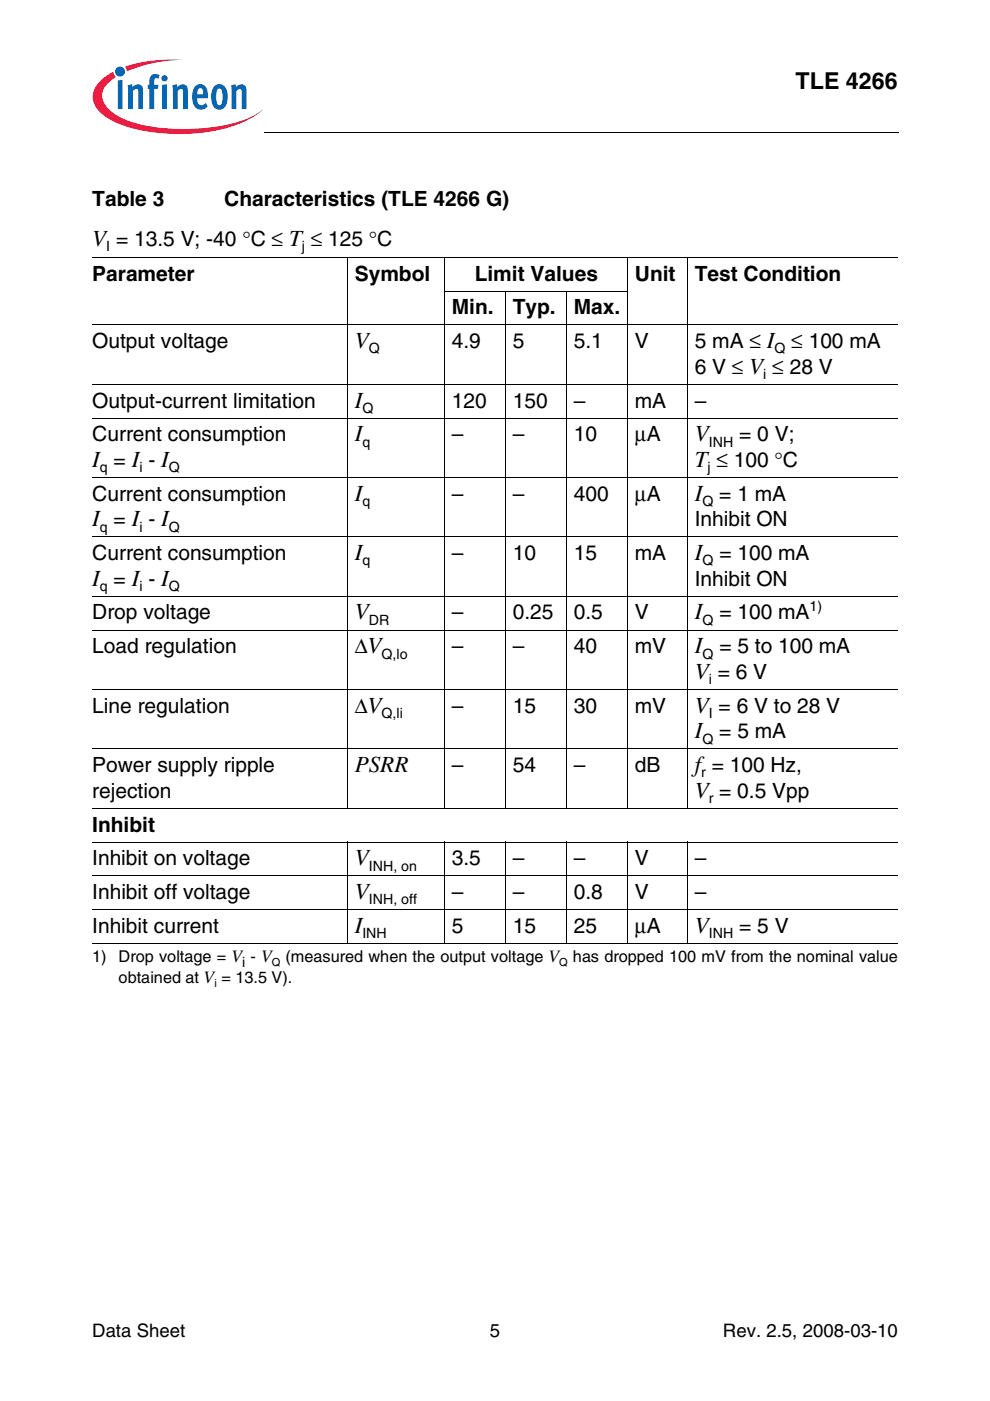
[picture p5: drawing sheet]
<svg xmlns="http://www.w3.org/2000/svg" width="210mm" height="297mm" viewBox="0 0 210 297" stroke-linecap="round" stroke-linejoin="round" font-family="sans-serif">
<circle cx="25.5" cy="15.2" r="1.06" fill="#0166b3"/>
<g fill="#ed1a40">
<path d="M26.5 14.2l.7-.3a31.7 31.7 0 0 1 11.7-1.2 31 31 0 0 0-11.4 2.2l-.6 .2z"/>
<path d="M21 17.4l1.3-1.2 1.7-1 .2 .6 .4 .5a4.8 4.8 0 0 0-2.9 4.1 6.1 6.1 0 0 0 3.7 4.4 31.1 31.1 0 0 0 15.1 2.5 30.9 30.9 0 0 0 13.6-2.9l1.5-1.2a19.2 19.2 0 0 1-10 4.5 41 41 0 0 1-19.9-1.3 9.9 9.9 0 0 1-5.6-4.2 4.2 4.2 0 0 1 .9-4.8z"/>
</g>
<g fill="#0166b3">
<path d="M25 17.1l1-.2v6.2h-1z"/>
<path d="M27 18.1l1-.2 .1 .6a1.19 1.19 0 0 1 1.4-.6 1.19 1.19 0 0 1 .8 1.3v3.9h-1v-4a.4 .4 0 0 0-.6-.2l-.5 .4v3.8h-1z"/>
<path d="M32.1 15.9l.8-.2 .7 .1 .2 .1-.2 .8-.2-.1a.46 .46 0 0 0-.7 .3v1.1h.9l-.2 .9h-.7v4.2h-1v-4.2h-.4v-.9h.4v-.7a1.72 1.72 0 0 1 .4-1.4z"/>
<path d="M36.5 18.1l1-.2 .1 .6a1.19 1.19 0 0 1 1.4-.6 1.19 1.19 0 0 1 .8 1.3v3.9h-1v-4a.4 .4 0 0 0-.6-.2l-.5 .4v3.8h-1z"/>
<path d="M49 18.1l.9-.2 .1 .6a1.19 1.19 0 0 1 1.5-.6 1.19 1.19 0 0 1 .8 1.3v3.9h-1l-.1-4a.4 .4 0 0 0-.6-.2l-.5 .4v3.8h-1z"/>
<path d="M34.2 16.6a.66 .66 0 0 1 1.3 0 .66 .66 0 0 1-1.3 0zM34.4 18l1-.1v5.2h-1z"/>
<path d="M41.5 18.2a1.55 1.55 0 0 1 1.7-.2 1.55 1.55 0 0 1 .8 1.5l.1 1.3h-2.3a1.06 1.06 0 0 0 .3 1.1 1.06 1.06 0 0 0 1.1 .3l.4-.4 .4 .8a1.83 1.83 0 0 1-2.1 .5 1.83 1.83 0 0 1-1.1-1.9v-1.6l.2-.8zM42 18.9l-.2 1.1h1.3l-.1-.7a.56 .56 0 0 0-.3-.6 .56 .56 0 0 0-.7 .2z"/>
<path d="M45.6 18.2a1.68 1.68 0 0 1 1.8-.1 1.68 1.68 0 0 1 .8 1.6l.1 1.4a1.9 1.9 0 0 1-2.3 2.1 2.85 2.85 0 0 1-1.2-3.2 2.71 2.71 0 0 1 .8-1.8zM46.2 18.9a4.2 4.2 0 0 0 0 3.3l.3 .1a1.49 1.49 0 0 0 .7-1.8v-.4a1.15 1.15 0 0 0-.7-1.3z"/>
</g>
<path d="M19.6 30.2h45.9v4.8h-45.9z" fill="#fff"/>
<path d="M56.1 28v.2z" fill="#000"/>
<g fill="none" stroke="#000" stroke-width=".21">
<path d="M56.1 28.1h134.5M19.6 54.6h170.8M73.7 54.5v116.9M94.3 54.5v116.9M133.1 54.5v116.9M145.8 54.5v116.9M19.6 68.9h170.8M94.2 61.7h39M107.2 61.6v109.8M120.2 61.6v109.8M19.6 81.5h170.8M19.6 88.6h170.8"/>
<path d="M19.6 101.2h170.8M19.6 113.8h170.8M19.6 126.4h170.8M19.6 133.6h170.8M19.6 146.2h170.8M19.6 158.8h170.8M19.6 171.4h170.8M19.6 178.5h170.8M73.7 178.4v21.7M94.3 178.4v21.7M107.2 178.4v21.7M120.2 178.4v21.7"/>
<path d="M133.1 178.4v21.7M145.8 178.4v21.7M19.6 185.7h170.8M19.6 192.8h170.8M19.6 200h170.8"/>
</g>
<g font-size="4.9">
<text x="168.7" y="18.8">TLE 4266</text>
<text x="19.6" y="52.1">V = 13.5 V; -40 °C ≤ T ≤ 125 °C</text>
<text x="75.2" y="73.8">V</text>
<text x="75.2" y="86.4">I</text>
<text x="75.2" y="93.6">I</text>
<text x="147.3" y="93.6">V</text>
<text x="19.6" y="99">I = I - I</text>
<text x="147.3" y="99">T ≤ 100 °C</text>
<text x="75.2" y="106.2">I</text>
<text x="147.3" y="106.2">I</text>
<text x="19.6" y="111.6">I = I - I</text>
<text x="75.2" y="118.7">I</text>
<text x="147.3" y="118.7">I</text>
<text x="19.6" y="124.2">I = I - I</text>
<text x="75.2" y="131.3">V</text>
<text x="147.3" y="131.3">I</text>
<text x="147.3" y="138.5">I</text>
<text x="147.3" y="143.9">V = 6 V</text>
<text x="147.3" y="151.1">V = 6 V to 28 V</text>
<text x="147.3" y="156.5">I</text>
<text x="75.2" y="163.7">PSRR</text>
<text x="147.3" y="163.7">f = 100 Hz,</text>
<text x="147.3" y="169.1">V = 0.5 Vpp</text>
<text x="75.2" y="183.5">V</text>
<text x="75.2" y="190.6">V</text>
<text x="75.2" y="197.8">I</text>
<text x="147.3" y="197.8">V</text>
</g>
<g font-size="4.4">
<text x="19.6" y="43.7">Table 3</text>
<text x="47.6" y="43.7">Characteristics (TLE 4266 G)</text>
<text x="19.6" y="59.5">Parameter</text>
<text x="75.2" y="59.5">Symbol</text>
<text x="100.6" y="59.5">Limit Values</text>
<text x="134.6" y="59.5">Unit</text>
<text x="147.3" y="59.5">Test Condition</text>
<text x="95.8" y="66.6">Min.</text>
<text x="108.7" y="66.6">Typ.</text>
<text x="121.6" y="66.6">Max.</text>
<text x="19.6" y="73.8">Output voltage</text>
<text x="95.8" y="73.8">4.9</text>
<text x="108.7" y="73.8">5</text>
<text x="121.6" y="73.8">5.1</text>
<text x="134.6" y="73.8">V</text>
<text x="147.3" y="73.8">5 mA ≤ I</text>
<text x="167.8" y="73.8">≤ 100 mA</text>
<text x="147.3" y="79.2">6 V ≤ V ≤ 28 V</text>
<text x="19.6" y="86.4">Output-current limitation</text>
<text x="95.8" y="86.4">120</text>
<text x="108.7" y="86.4">150</text>
<text x="121.6" y="86.4">–</text>
<text x="134.6" y="86.4">mA</text>
<text x="147.3" y="86.4">–</text>
<text x="19.6" y="93.6">Current consumption</text>
<text x="95.8" y="93.6">–</text>
<text x="108.7" y="93.6">–</text>
<text x="121.6" y="93.6">10</text>
<text x="134.6" y="93.6">µA</text>
<text x="156.7" y="93.6">= 0 V;</text>
<text x="19.6" y="106.2">Current consumption</text>
<text x="95.8" y="106.2">–</text>
<text x="108.7" y="106.2">–</text>
<text x="121.6" y="106.2">400</text>
<text x="134.6" y="106.2">µA</text>
<text x="152.5" y="106.2">= 1 mA</text>
<text x="147.3" y="111.6">Inhibit ON</text>
<text x="19.6" y="118.7">Current consumption</text>
<text x="95.8" y="118.7">–</text>
<text x="108.7" y="118.7">10</text>
<text x="121.6" y="118.7">15</text>
<text x="134.6" y="118.7">mA</text>
<text x="152.5" y="118.7">= 100 mA</text>
<text x="147.3" y="124.2">Inhibit ON</text>
<text x="19.6" y="131.3">Drop voltage</text>
<text x="95.8" y="131.3">–</text>
<text x="108.7" y="131.3">0.25</text>
<text x="121.6" y="131.3">0.5</text>
<text x="134.6" y="131.3">V</text>
<text x="152.5" y="131.3">= 100 mA</text>
<text x="19.6" y="138.5">Load regulation</text>
<text x="75.2" y="138.5">∆V</text>
<text x="95.8" y="138.5">–</text>
<text x="108.7" y="138.5">–</text>
<text x="121.6" y="138.5">40</text>
<text x="134.6" y="138.5">mV</text>
<text x="152.5" y="138.5">= 5 to 100 mA</text>
<text x="19.6" y="151.1">Line regulation</text>
<text x="75.2" y="151.1">∆V</text>
<text x="95.8" y="151.1">–</text>
<text x="108.7" y="151.1">15</text>
<text x="121.6" y="151.1">30</text>
<text x="134.6" y="151.1">mV</text>
<text x="152.5" y="156.5">= 5 mA</text>
<text x="19.6" y="163.7">Power supply ripple</text>
<text x="95.8" y="163.7">–</text>
<text x="108.7" y="163.7">54</text>
<text x="121.6" y="163.7">–</text>
<text x="134.6" y="163.7">dB</text>
<text x="19.6" y="169.1">rejection</text>
<text x="19.6" y="176.3">Inhibit</text>
<text x="19.6" y="183.5">Inhibit on voltage</text>
<text x="95.8" y="183.5">3.5</text>
<text x="108.7" y="183.5">–</text>
<text x="121.6" y="183.5">–</text>
<text x="134.6" y="183.5">V</text>
<text x="147.3" y="183.5">–</text>
<text x="19.6" y="190.6">Inhibit off voltage</text>
<text x="95.8" y="190.6">–</text>
<text x="108.7" y="190.6">–</text>
<text x="121.6" y="190.6">0.8</text>
<text x="134.6" y="190.6">V</text>
<text x="147.3" y="190.6">–</text>
<text x="19.6" y="197.8">Inhibit current</text>
<text x="95.8" y="197.8">5</text>
<text x="108.7" y="197.8">15</text>
<text x="121.6" y="197.8">25</text>
<text x="134.6" y="197.8">µA</text>
<text x="156.7" y="197.8">= 5 V</text>
</g>
<g font-size="3.9">
<text x="19.6" y="283.5">Data Sheet</text>
<text x="103.9" y="283.5">5</text>
<text x="153.3" y="283.5">Rev. 2.5, 2008-03-10</text>
</g>
<g font-size="3.5">
<text x="19.6" y="203.9">1)</text>
<text x="25.1" y="203.9">Drop voltage = V - V</text>
<text x="60.5" y="203.9">(measured when the output voltage V</text>
<text x="121.5" y="203.9">has dropped 100 mV from the nominal value</text>
<text x="25.1" y="208.4">obtained at V = 13.5 V).</text>
</g>
<g font-size="3">
<text x="22.5" y="53.2">I</text>
<text x="64" y="53.2">j</text>
<text x="78.2" y="74.9">Q</text>
<text x="164.2" y="74.9">Q</text>
<text x="161.8" y="80.3">i</text>
<text x="76.8" y="87.5">Q</text>
<text x="76.8" y="94.7">q</text>
<text x="150.3" y="94.7">INH</text>
<text x="21.2" y="100.1">q</text>
<text x="29.5" y="100.1">i</text>
<text x="35.8" y="100.1">Q</text>
<text x="150" y="100.1">j</text>
<text x="76.8" y="107.3">q</text>
<text x="148.9" y="107.3">Q</text>
<text x="21.2" y="112.7">q</text>
<text x="29.5" y="112.7">i</text>
<text x="35.8" y="112.7">Q</text>
<text x="76.8" y="119.9">q</text>
<text x="148.9" y="119.9">Q</text>
<text x="21.2" y="125.3">q</text>
<text x="29.5" y="125.3">i</text>
<text x="35.8" y="125.3">Q</text>
<text x="171.6" y="129.6">1)</text>
<text x="78.2" y="132.5">DR</text>
<text x="148.9" y="132.5">Q</text>
<text x="80.9" y="139.6">Q,lo</text>
<text x="148.9" y="139.6">Q</text>
<text x="150.3" y="145.1">i</text>
<text x="80.9" y="152.2">Q,li</text>
<text x="150.3" y="152.2">I</text>
<text x="148.9" y="157.6">Q</text>
<text x="148.7" y="164.8">r</text>
<text x="150.3" y="170.2">r</text>
<text x="78.2" y="184.6">INH, on</text>
<text x="78.2" y="191.7">INH, off</text>
<text x="76.8" y="198.9">INH</text>
<text x="150.3" y="198.9">INH</text>
<text x="51.3" y="205">i</text>
</g>
<g font-size="2.3">
<text x="45.4" y="209.2">i</text>
<text x="57.6" y="204.8">Q</text>
<text x="118.6" y="204.8">Q</text>
</g>
</svg>
